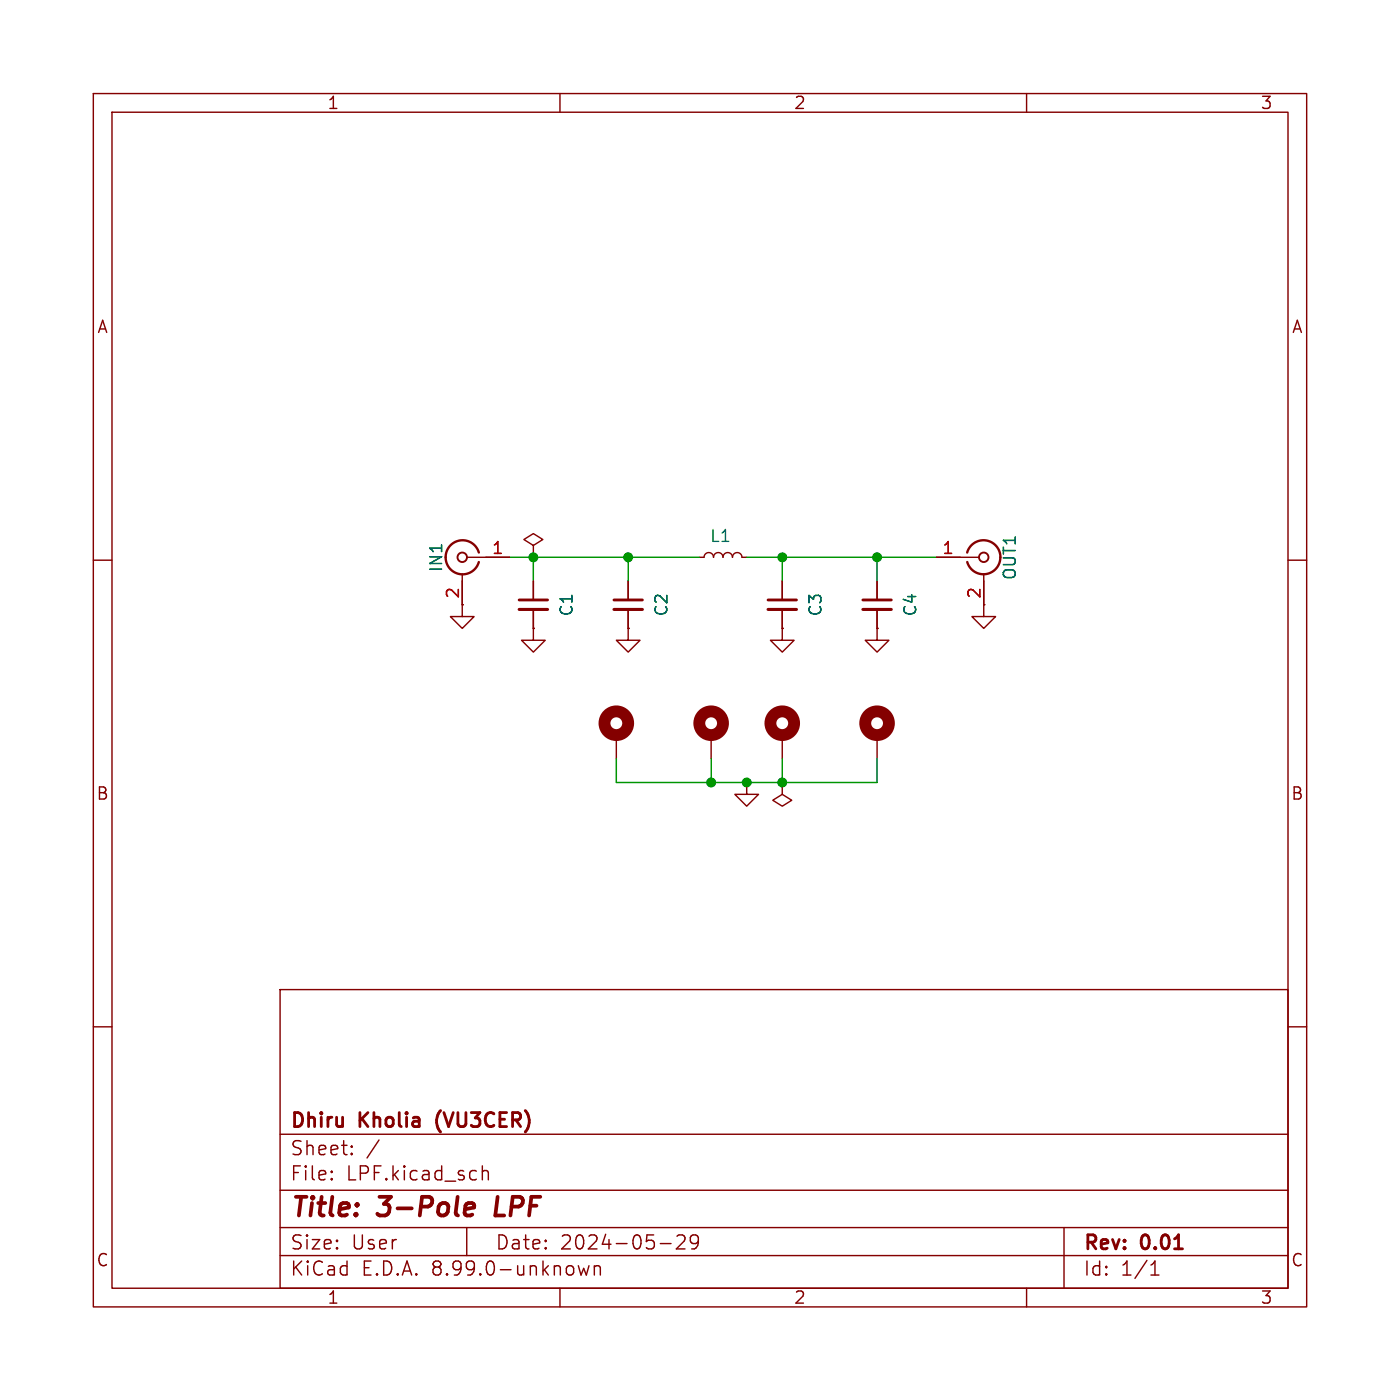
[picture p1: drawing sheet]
<svg xmlns="http://www.w3.org/2000/svg" width="150mm" height="150mm" viewBox="0 0 150 150" stroke-linecap="round" stroke-linejoin="round" font-family="sans-serif">
<g fill="none" stroke="#840000" stroke-width=".15">
<path d="M10 10h130v130h-130zM12 12h126v126h-126zM60 10v2M110 10v2M50 59.7h4.6M57.1 58.4l1.1-.6-1.1-.6-1 .6 1 .6v1.3M57.1 59.7h.1M74.9 59.7h.5a.51 .51 0 0 1 .5-.5 .51 .51 0 0 1 .6 .5 .51 .51 0 0 1 .5-.5 .51 .51 0 0 1 .5 .5 .51 .51 0 0 1 .5-.5 .51 .51 0 0 1 .5 .5 .51 .51 0 0 1 .5-.5 .51 .51 0 0 1 .5 .5h.5M100.3 59.7h4.6M10 60h2M49.5 61.5v4.6h1.3l-1.3 1.2-1.2-1.2h1.2M57.1 67.3v1.3h1.3l-1.3 1.3-1.2-1.3h1.2"/>
<path d="M57.1 67.3h.1M57.1 62.3v2M57.1 65.3v2M66 78.8v2.5M67.3 67.3v1.3h1.3l-1.3 1.3-1.3-1.3h1.3M67.3 67.3h.1M67.3 62.3v2M67.3 65.3v2M76.2 78.8v2.5M83.8 67.3v1.3h1.3l-1.3 1.3-1.3-1.3h1.3M83.8 67.3h.1M83.8 62.3v2"/>
<path d="M83.8 65.3v2M83.8 78.8v2.5M94 67.3v1.3h1.2l-1.2 1.3-1.3-1.3h1.3M94 67.3h.1M94 62.3v2M94 65.3v2M94 78.8v2.5M105.4 61.5v4.6h-1.3l1.3 1.2 1.3-1.2h-1.3M138 60h2M80 83.8v1.3h1.3l-1.3 1.3-1.3-1.3h1.3M80 83.8h.1M83.8 83.8v1.3l1 .7-1 .6-1-.6 1-.7"/>
<path d="M83.8 83.8h.1M10 110h2M30 106h108v32h-108zM138 110h2M30 134.5h108M30 131.5h108M30 127.5h108M30 121.5h108M35.5 126.3l.1 .1h-.1M35.5 126.3v.1M35.5 125.5v.1M35.5 125.5l.1 .1h-.1"/>
<path d="M37.7 123.6l.1 .1h-.1M37.7 123.6l-.1 .1h.1M37.7 122.8v.1M37.7 123.6v.1M37.7 122.8l.1 .1h-.1M37.7 122.8l-.1 .1h.1M40.6 122.2l-1.3 1.9M50 131.5v3M51.7 124.9v1.5M51.7 125.6a.37 .37 0 0 1 .6 0v.8M60 138v2M62 135.6l.3 1 .2-.7 .3 .7 .3-1"/>
<path d="M63.7 135.6v1M63.7 135.8a.37 .37 0 0 1 .6 0v.8M70.8 133.3h1.1M72.5 132.5l.3-.2h.3a.41 .41 0 0 1 .2 .7l-.8 .8h.9M74.8 133l-.3 .3-.4-.1-.1-.2v-.4l.1-.2 .4-.1 .3 .2a.99 .99 0 0 1-.4 1.3h-.3M110 138v2M114 131.5v6.5M123.3 136.6h.9M123.3 135.6l.5-.5v1.5"/>
</g>
<path d="M50 129l.2-.1h.4l.2 .1v.4l-1 .2M50.6 130.1l-.2 .1h-.4M53.3 128.2l-.2 2h.9" fill="none" stroke="#840000" stroke-width=".4"/>
<g fill="none" stroke="#840000" stroke-width="1.3">
<circle cx="66" cy="77.5" r="1.27"/>
<circle cx="76.2" cy="77.5" r="1.27"/>
<circle cx="83.8" cy="77.5" r="1.27"/>
<circle cx="94" cy="77.5" r="1.27"/>
</g>
<path d="M55.6 64.3h3.1M65.8 64.3h3M82.3 64.3h3M92.5 64.3h3" fill="none" stroke="#840000" stroke-width=".3"/>
<path d="M55.6 65.3h3.1M65.8 65.3h3M82.3 65.3h3M92.5 65.3h3" fill="none" stroke="#840000" stroke-width=".33"/>
<path d="M51.3 59.2a1.81 1.81 0 0 0-2.8-1 1.81 1.81 0 0 0 0 3 1.81 1.81 0 0 0 2.8-1M103.6 59.2a1.81 1.81 0 0 1 2.8-1 1.81 1.81 0 0 1 0 3 1.81 1.81 0 0 1-2.8-1" fill="none" stroke="#840000" stroke-width=".25"/>
<g fill="none" stroke="#840000" stroke-width=".2">
<circle cx="49.5" cy="59.7" r=".51"/>
<circle cx="105.4" cy="59.7" r=".51"/>
</g>
<path d="M54.6 59.7h20.3M57.1 59.7v2.6M67.3 59.7v2.6M80 59.7h20.3M83.8 59.7v2.6M94 59.7v2.6M66 81.3v2.5h28v-2.5M76.2 81.3v2.5M83.8 81.3v2.5" fill="none" stroke="#009600" stroke-width=".15"/>
<g fill="#009600" stroke="#009600" stroke-width=".15">
<circle cx="76.2" cy="83.8" r=".46"/>
<circle cx="80" cy="83.8" r=".46"/>
<circle cx="94" cy="59.7" r=".46"/>
<circle cx="57.1" cy="59.7" r=".46"/>
<circle cx="83.8" cy="83.8" r=".46"/>
<circle cx="83.8" cy="59.7" r=".46"/>
<circle cx="67.3" cy="59.7" r=".46"/>
</g>
<g font-size="2.8" fill="#840000">
<text x="31" y="130.9">Title:</text>
<text x="40.7" y="130.9">3-Pole</text>
<text x="53.9" y="130.9">LPF</text>
</g>
<g font-size="2.1" fill="#840000">
<text x="31" y="124">Sheet:</text>
<text x="31" y="121.2">Dhiru</text>
<text x="38.6" y="121.2">Kholia</text>
<text x="47.4" y="121.2">(VU3CER)</text>
<text x="31" y="126.7">File:</text>
<text x="37.1" y="126.7">LPF.kicad_sch</text>
<text x="31" y="136.9">KiCad</text>
<text x="31" y="134.1">Size:</text>
<text x="37.7" y="134.1">User</text>
<text x="38.7" y="136.9">E.D.A.</text>
<text x="46.3" y="136.9">8.99.0-unknown</text>
<text x="53" y="134.1">Date:</text>
<text x="60" y="134.1">2024-05-29</text>
<text x="116" y="134.3">Rev:</text>
<text x="116" y="136.9">Id:</text>
<text x="120.1" y="136.9">1/1</text>
<text x="122.4" y="134.3">0.01</text>
</g>
<g font-size="1.8" fill="#840000">
<text x="35" y="11.9">1</text>
<text x="85" y="11.9">2</text>
<text x="135" y="11.9">3</text>
<text x="10.3" y="35.9">A</text>
<text x="138.4" y="35.9">A</text>
<text x="105.2" y="64.2" transform="rotate(-90 105.2 64.2)">2</text>
<text x="10.3" y="85.9">B</text>
<text x="138.3" y="85.9">B</text>
<text x="10.3" y="135.9">C</text>
<text x="138.3" y="135.9">C</text>
<text x="35" y="139.9">1</text>
<text x="85" y="139.9">2</text>
<text x="135" y="139.9">3</text>
</g>
<g font-size="1.8" fill="#a90000">
<text x="52.6" y="59.5">1</text>
<text x="100.9" y="59.5">1</text>
<text x="49.3" y="64.2" transform="rotate(-90 49.3 64.2)">2</text>
</g>
<g font-size="1.8" fill="#006464">
<text x="76" y="58.3">L1</text>
<text x="47.6" y="61.4" transform="rotate(-90 47.6 61.4)">IN1</text>
<text x="109.1" y="62.2" transform="rotate(-90 109.1 62.2)">OUT1</text>
<text x="61.6" y="66.1" transform="rotate(-90 61.6 66.1)">C1</text>
<text x="71.7" y="66.1" transform="rotate(-90 71.7 66.1)">C2</text>
<text x="88.2" y="66.1" transform="rotate(-90 88.2 66.1)">C3</text>
<text x="98.4" y="66.1" transform="rotate(-90 98.4 66.1)">C4</text>
</g>
</svg>
